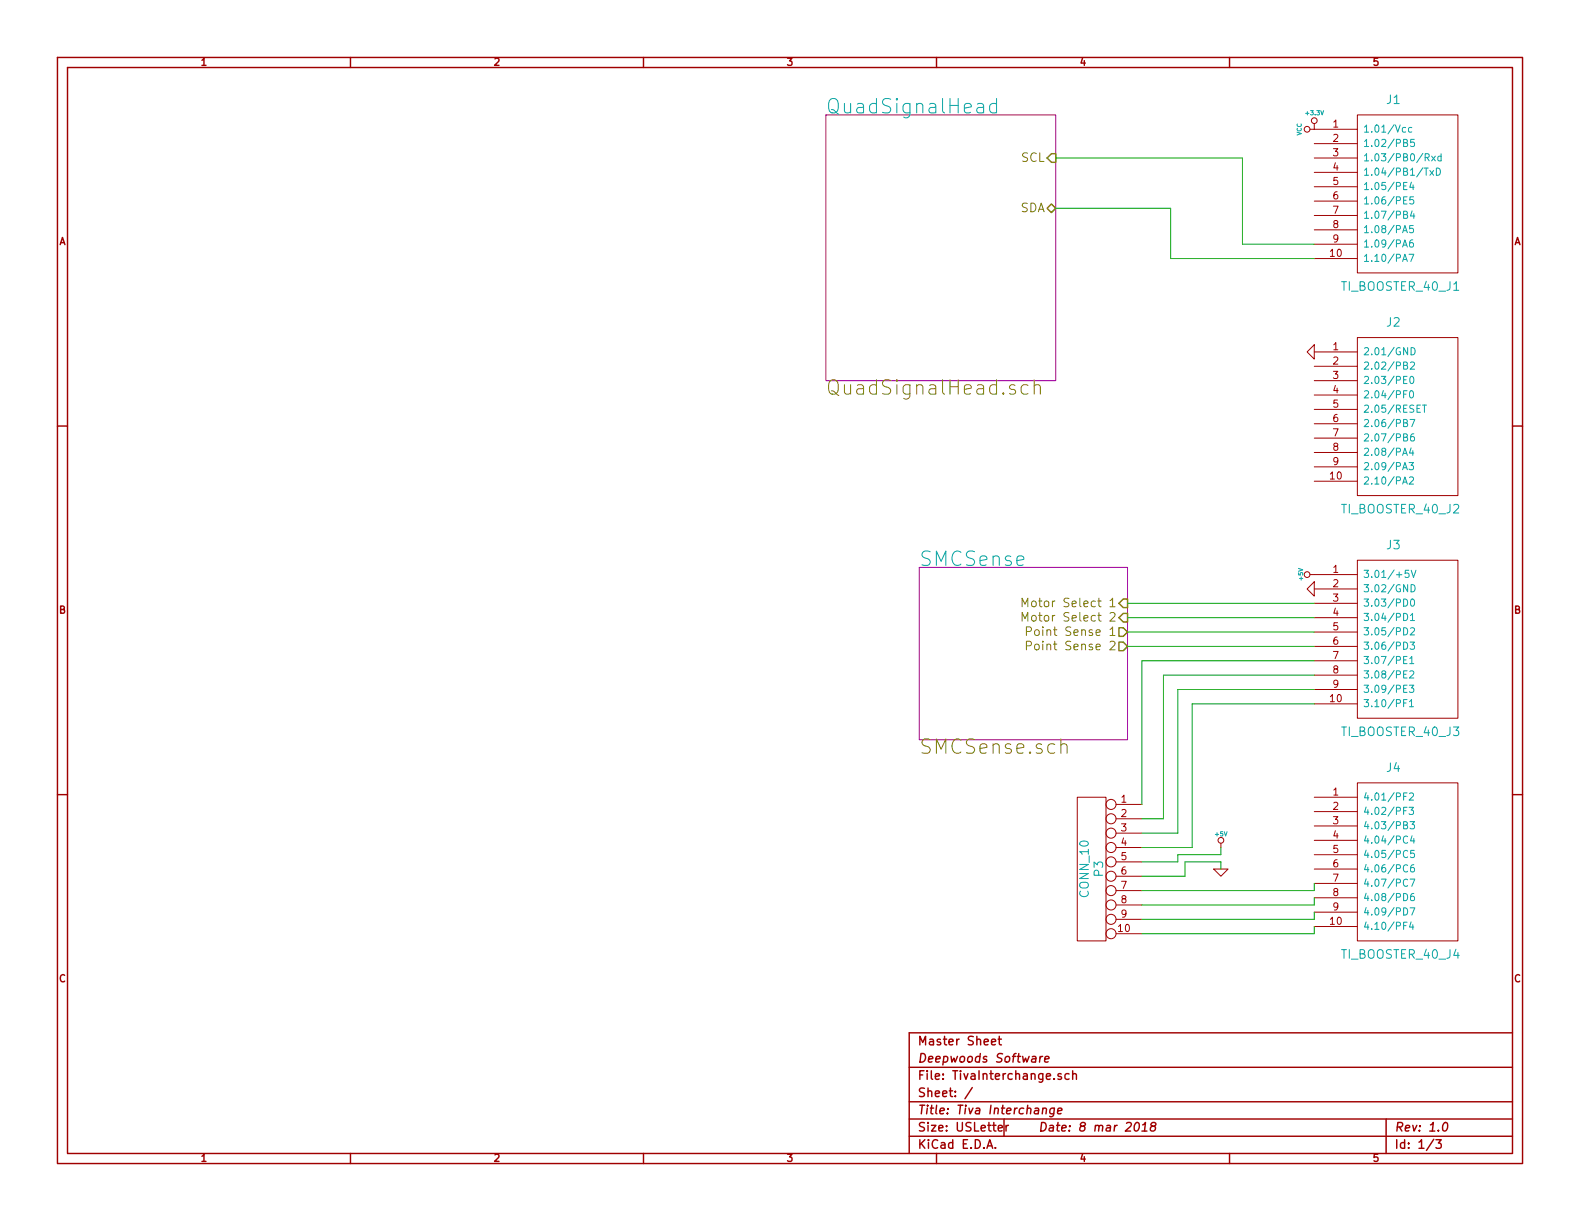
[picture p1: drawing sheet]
EESchema Schematic File Version 2
LIBS:power
LIBS:device
LIBS:transistors
LIBS:conn
LIBS:linear
LIBS:regul
LIBS:74xx
LIBS:cmos4000
LIBS:adc-dac
LIBS:memory
LIBS:xilinx
LIBS:special
LIBS:microcontrollers
LIBS:dsp
LIBS:microchip
LIBS:analog_switches
LIBS:motorola
LIBS:texas
LIBS:intel
LIBS:audio
LIBS:interface
LIBS:digital-audio
LIBS:philips
LIBS:display
LIBS:cypress
LIBS:siliconi
LIBS:opto
LIBS:atmel
LIBS:contrib
LIBS:valves
LIBS:TivaInterchange-cache
EELAYER 27 0
EELAYER END
$Descr USLetter 11000 8500
encoding utf-8
Sheet 1 3
Title "Tiva Interchange"
Date "8 mar 2018"
Rev "1.0"
Comp "Deepwoods Software"
Comment1 "Master Sheet"
Comment2 ""
Comment3 ""
Comment4 ""
$EndDescr
$Comp
L GND #PWR01
U 1 1
P 9150 2450
F 0 "#PWR01" H 9150 2450 30  0001 C CNN
F 1 "GND" H 9150 2380 30  0001 C CNN
F 2 "" H 9150 2450 60  0001 C CNN
F 3 "" H 9150 2450 60  0001 C CNN
	1    9150 2450
	0    1    1    0   
$EndComp
$Comp
L VCC #PWR02
U 1 1
P 9150 900
F 0 "#PWR02" H 9150 1000 30  0001 C CNN
F 1 "VCC" H 9150 1000 30  0000 C CNN
F 2 "" H 9150 900 60  0001 C CNN
F 3 "" H 9150 900 60  0001 C CNN
	1    9150 900 
	0    -1   -1   0   
$EndComp
$Comp
L TI_BOOSTER_40_J1 J1
U 1 1
P 9750 1350
F 0 "J1" H 9700 2000 60  0000 C CNN
F 1 "TI_BOOSTER_40_J1" H 9750 700 60  0000 C CNN
F 2 "" H 9750 1350 60  0001 C CNN
F 3 "" H 9750 1350 60  0001 C CNN
	1    9750 1350
	1    0    0    -1  
$EndComp
$Comp
L TI_BOOSTER_40_J2 J2
U 1 1
P 9750 2900
F 0 "J2" H 9700 3550 60  0000 C CNN
F 1 "TI_BOOSTER_40_J2" H 9750 2250 60  0000 C CNN
F 2 "" H 9750 2900 60  0001 C CNN
F 3 "" H 9750 2900 60  0001 C CNN
	1    9750 2900
	1    0    0    -1  
$EndComp
$Comp
L TI_BOOSTER_40_J3 J3
U 1 1
P 9750 4450
F 0 "J3" H 9700 5100 60  0000 C CNN
F 1 "TI_BOOSTER_40_J3" H 9750 3800 60  0000 C CNN
F 2 "" H 9750 4450 60  0001 C CNN
F 3 "" H 9750 4450 60  0001 C CNN
	1    9750 4450
	1    0    0    -1  
$EndComp
$Comp
L TI_BOOSTER_40_J4 J4
U 1 1
P 9750 6000
F 0 "J4" H 9700 6650 60  0000 C CNN
F 1 "TI_BOOSTER_40_J4" H 9750 5350 60  0000 C CNN
F 2 "" H 9750 6000 60  0001 C CNN
F 3 "" H 9750 6000 60  0001 C CNN
	1    9750 6000
	1    0    0    -1  
$EndComp
$Comp
L GND #PWR03
U 1 1
P 9150 4100
F 0 "#PWR03" H 9150 4100 30  0001 C CNN
F 1 "GND" H 9150 4030 30  0001 C CNN
F 2 "" H 9150 4100 60  0001 C CNN
F 3 "" H 9150 4100 60  0001 C CNN
	1    9150 4100
	0    1    1    0   
$EndComp
$Comp
L +5V #PWR04
U 1 1
P 9150 4000
F 0 "#PWR04" H 9150 4090 20  0001 C CNN
F 1 "+5V" H 9150 4090 30  0000 C CNN
F 2 "" H 9150 4000 60  0001 C CNN
F 3 "" H 9150 4000 60  0001 C CNN
	1    9150 4000
	0    -1   -1   0   
$EndComp
$Comp
L +3.3V #PWR05
U 1 1
P 9150 900
F 0 "#PWR05" H 9150 860 30  0001 C CNN
F 1 "+3.3V" H 9150 1010 30  0000 C CNN
F 2 "" H 9150 900 60  0000 C CNN
F 3 "" H 9150 900 60  0000 C CNN
	1    9150 900 
	1    0    0    -1  
$EndComp
$Sheet
S 6400 3950 1450 1200
U 5A9FF518
F0 "SMCSense" 100
F1 "SMCSense.sch" 100
F2 "Motor Select 1" I R 7850 4200 60 
F3 "Motor Select 2" I R 7850 4300 60 
F4 "Point Sense 1" O R 7850 4400 60 
F5 "Point Sense 2" O R 7850 4500 60 
$EndSheet
$Sheet
S 5750 800  1600 1850
U 5AA03023
F0 "QuadSignalHead" 100
F1 "QuadSignalHead.sch" 100
F2 "SCL" I R 7350 1100 60 
F3 "SDA" B R 7350 1450 60 
$EndSheet
$Comp
L CONN_10 P3
U 1 1
P 7600 6050
F 0 "P3" V 7550 6050 60  0000 C CNN
F 1 "CONN_10" V 7650 6050 60  0000 C CNN
F 2 "~" H 7600 6050 60  0000 C CNN
F 3 "~" H 7600 6050 60  0000 C CNN
	1    7600 6050
	-1   0    0    -1  
$EndComp
Wire Wire Line
	7350 1100 8650 1100
Wire Wire Line
	8650 1100 8650 1700
Wire Wire Line
	8650 1700 9150 1700
Wire Wire Line
	9150 1800 8150 1800
Wire Wire Line
	8150 1800 8150 1450
Wire Wire Line
	8150 1450 7350 1450
Wire Wire Line
	9150 4200 7850 4200
Wire Wire Line
	7850 4300 9150 4300
Wire Wire Line
	9150 4400 7850 4400
Wire Wire Line
	7850 4500 9150 4500
Wire Wire Line
	7950 5600 7950 4600
Wire Wire Line
	7950 4600 9150 4600
Wire Wire Line
	7950 5700 8100 5700
Wire Wire Line
	8100 5700 8100 4700
Wire Wire Line
	8100 4700 9150 4700
Wire Wire Line
	7950 5800 8200 5800
Wire Wire Line
	8200 5800 8200 4800
Wire Wire Line
	8200 4800 9150 4800
Wire Wire Line
	7950 5900 8300 5900
Wire Wire Line
	8300 5900 8300 4900
Wire Wire Line
	8300 4900 9150 4900
Wire Wire Line
	7950 6500 9150 6500
Wire Wire Line
	9150 6500 9150 6450
Wire Wire Line
	7950 6400 9150 6400
Wire Wire Line
	9150 6400 9150 6350
Wire Wire Line
	7950 6300 9150 6300
Wire Wire Line
	9150 6300 9150 6250
Wire Wire Line
	7950 6200 9150 6200
Wire Wire Line
	9150 6200 9150 6150
$Comp
L +5V #PWR06
U 1 1
P 8500 5900
F 0 "#PWR06" H 8500 5990 20  0001 C CNN
F 1 "+5V" H 8500 5990 30  0000 C CNN
F 2 "" H 8500 5900 60  0000 C CNN
F 3 "" H 8500 5900 60  0000 C CNN
	1    8500 5900
	1    0    0    -1  
$EndComp
$Comp
L GND #PWR07
U 1 1
P 8500 6050
F 0 "#PWR07" H 8500 6050 30  0001 C CNN
F 1 "GND" H 8500 5980 30  0001 C CNN
F 2 "" H 8500 6050 60  0000 C CNN
F 3 "" H 8500 6050 60  0000 C CNN
	1    8500 6050
	1    0    0    -1  
$EndComp
Wire Wire Line
	7950 6000 8200 6000
Wire Wire Line
	8200 6000 8200 5950
Wire Wire Line
	8200 5950 8500 5950
Wire Wire Line
	8500 5950 8500 5900
Wire Wire Line
	7950 6100 8250 6100
Wire Wire Line
	8250 6100 8250 6000
Wire Wire Line
	8250 6000 8500 6000
Wire Wire Line
	8500 6000 8500 6050
$EndSCHEMATC
